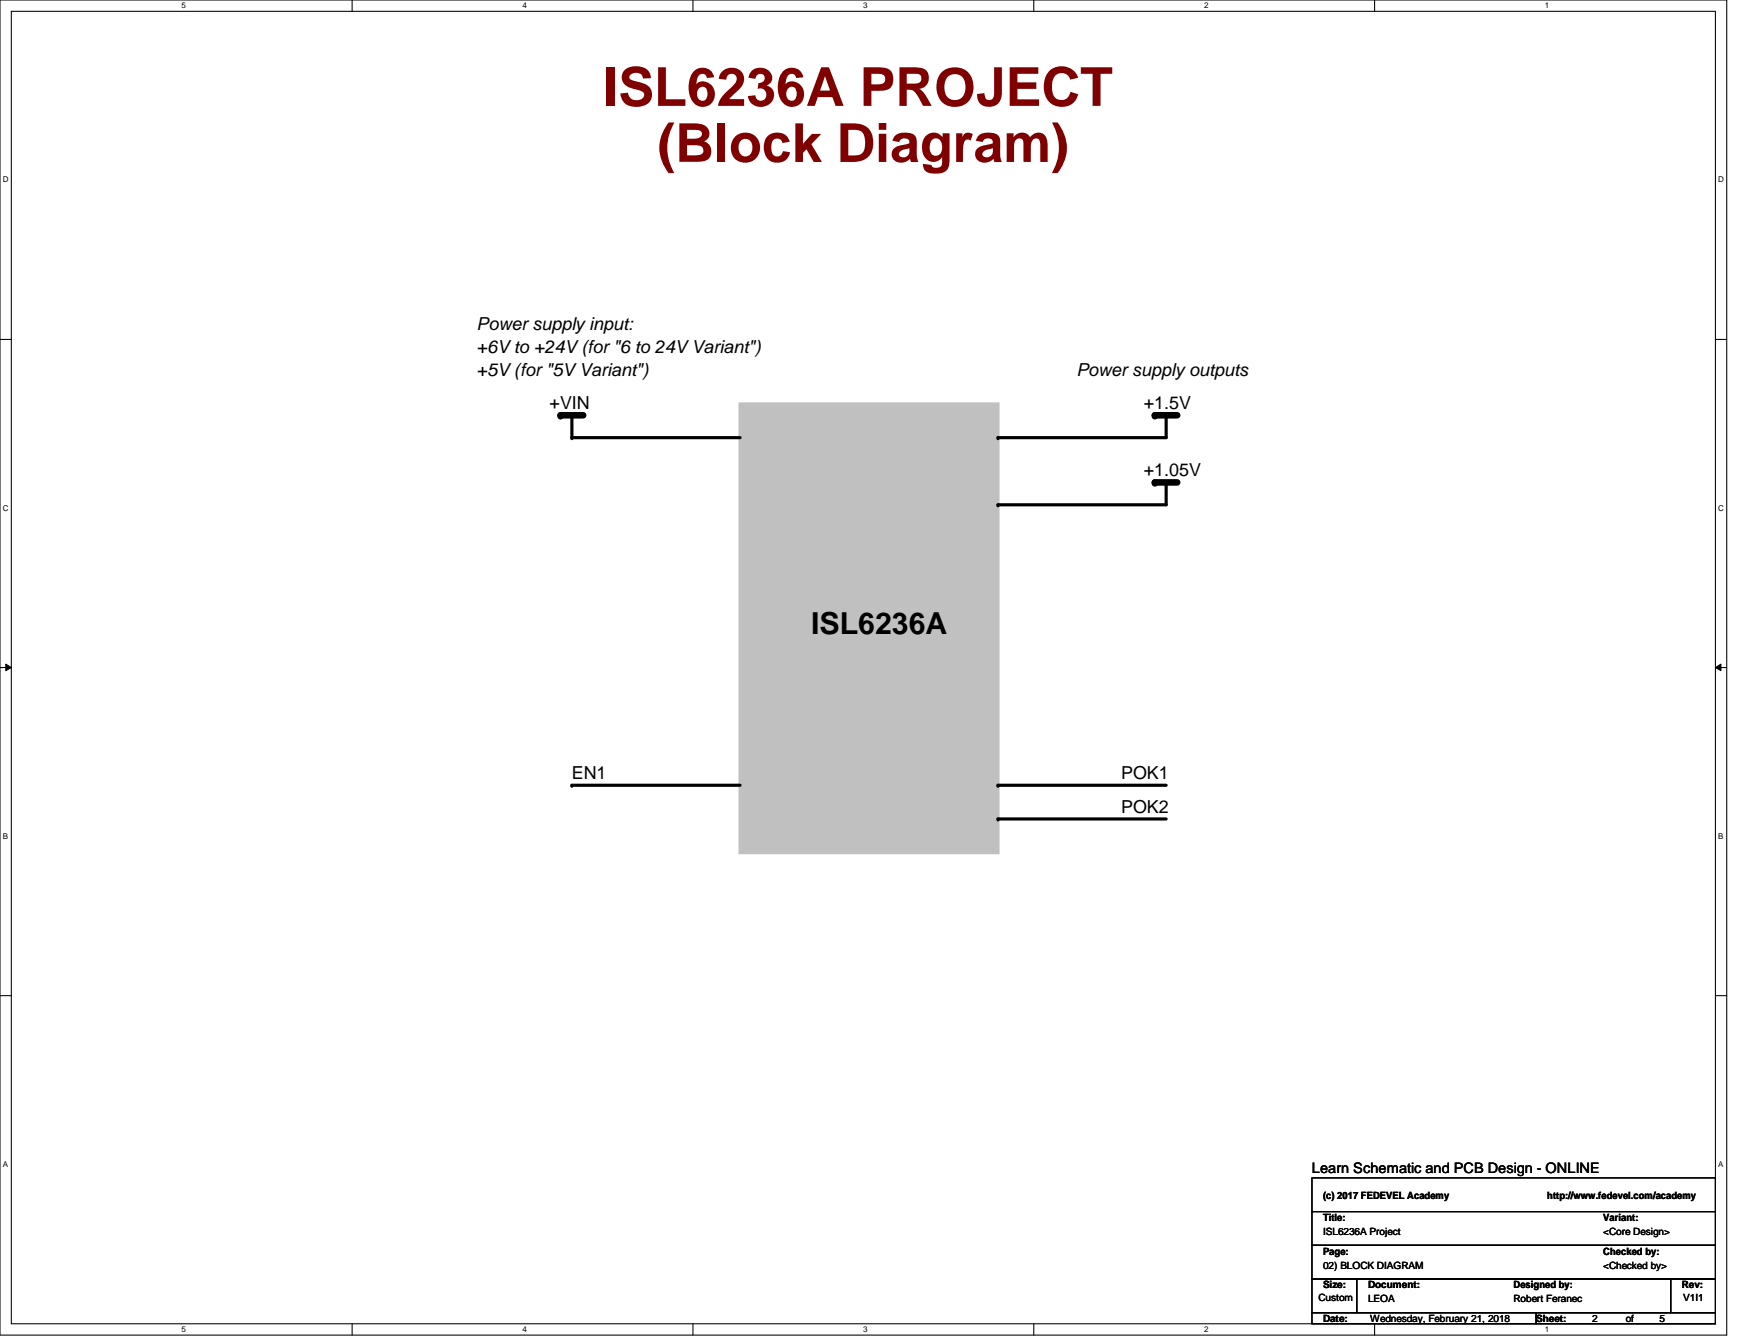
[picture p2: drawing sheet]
<svg xmlns="http://www.w3.org/2000/svg" width="279mm" height="216mm" viewBox="0 0 279 216" stroke-linecap="round" stroke-linejoin="round" font-family="sans-serif">
<path d="M0 0h277.7v214.6h-277.7zM1.8 1.8h274.1v211h-274.1z" fill="none" stroke="#000" stroke-width=".17"/>
<g fill="#fff">
<path d="M29.2 .2h.7v1.4h-.7z"/>
<path d="M29.2 213h.7v1.4h-.7z"/>
</g>
<path d="M56.6 0v1.8M56.6 212.8v1.8" fill="none" stroke="#000" stroke-width=".17"/>
<g fill="#fff">
<path d="M84 .2h.7v1.4h-.7z"/>
<path d="M84 213h.7v1.4h-.7z"/>
</g>
<path d="M111.5 0v1.8M111.5 212.8v1.8" fill="none" stroke="#000" stroke-width=".17"/>
<g fill="#fff">
<path d="M138.9 .2h.6v1.4h-.6z"/>
<path d="M138.9 213h.6v1.4h-.6z"/>
</g>
<path d="M166.3 0v1.8M166.3 212.8v1.8" fill="none" stroke="#000" stroke-width=".17"/>
<g fill="#fff">
<path d="M193.7 .2h.7v1.4h-.7z"/>
<path d="M193.7 213h.7v1.4h-.7z"/>
</g>
<path d="M221.1 0v1.8M221.1 212.8v1.8" fill="none" stroke="#000" stroke-width=".17"/>
<g fill="#fff">
<path d="M248.5 .2h.7v1.4h-.7z"/>
<path d="M248.5 213h.7v1.4h-.7z"/>
<path d="M.5 28.2h.9v1.4h-.9z"/>
<path d="M276.4 28.2h.9v1.4h-.9z"/>
<path d="M.5 80.9h.9v1.4h-.9z"/>
<path d="M276.4 80.9h.9v1.4h-.9z"/>
</g>
<path d="M0 54.6h1.8M275.9 54.6h1.8" fill="none" stroke="#000" stroke-width=".17"/>
<g fill="#fff">
<path d="M.5 133.7h.8v1.4h-.8z"/>
<path d="M276.4 133.7h.8v1.4h-.8z"/>
</g>
<path d="M0 107.3h1.8M275.9 107.3h1.8" fill="none" stroke="#000" stroke-width=".17"/>
<path d="M.9 106.8l.9 .5-.9 .5zM275.9 107.3l.9-.5v1z" fill="#000"/>
<path d="M.9 106.8l.9 .5-.9 .5zM275.9 107.3l.9-.5v1z" fill="none" stroke="#000" stroke-width=".16"/>
<g fill="#fff">
<path d="M.5 186.4h.8v1.4h-.8z"/>
<path d="M276.4 186.4h.8v1.4h-.8z"/>
</g>
<path d="M0 160.1h1.8M275.9 160.1h1.8" fill="none" stroke="#000" stroke-width=".17"/>
<path d="M119 64.9h41.5v72.2h-41.5z" fill-rule="evenodd" fill="#c0c0c0"/>
<path d="M119 64.9h41.5v72.2h-41.5z" fill="none" stroke="#c0c0c0" stroke-width=".51"/>
<path d="M92 66.8v3.6h27M187.6 66.8v3.6h-27.1M187.6 77.6v3.6h-27.1M92 126.2h27M160.5 126.2h27.1M160.5 131.7h27.1" fill="none" stroke="#000" stroke-width=".51"/>
<g fill="#000">
<circle cx="90.2" cy="66.8" r=".53"/>
<circle cx="92" cy="70.4" r=".25"/>
<circle cx="92" cy="66.8" r=".25"/>
<circle cx="160.5" cy="70.4" r=".25"/>
<circle cx="185.8" cy="66.8" r=".53"/>
<circle cx="185.8" cy="77.6" r=".53"/>
<circle cx="187.6" cy="66.8" r=".25"/>
<circle cx="187.6" cy="77.6" r=".25"/>
<circle cx="160.5" cy="81.2" r=".25"/>
<circle cx="92" cy="126.2" r=".25"/>
<circle cx="160.5" cy="131.7" r=".25"/>
<circle cx="160.5" cy="126.2" r=".25"/>
</g>
<path d="M90.2 66.8h3.6M185.8 66.8h3.6M185.8 77.6h3.6" fill="none" stroke="#000" stroke-width="1.1"/>
<path d="M211 194.8h64.9v5.4h-64.9zM211 189.4h64.9v5.4h-64.9zM211 200.2h64.9v5.4h-64.9zM211 205.6h7.2v5.4h-7.2zM211 211h36.1v1.8h-36.1zM218.2 205.6h50.5v5.4h-50.5zM247.1 211h28.8v1.8h-28.8zM268.7 205.6h7.2v5.4h-7.2z" fill="none" stroke="#000" stroke-width=".17"/>
<g font-size="8.6" fill="#800000">
<text x="97" y="17">ISL6236A PROJECT</text>
<text x="105.7" y="26">(Block Diagram)</text>
</g>
<text font-size="4.9" x="130.5" y="101.9">ISL6236A</text>
<g font-size="2.9">
<text x="76.7" y="53.1">Power supply input:</text>
<text x="76.7" y="56.7">+6V to +24V (for &quot;6 to 24V Variant&quot;)</text>
<text x="76.7" y="60.4">+5V (for &quot;5V Variant&quot;)</text>
<text x="88.4" y="65.7">+VIN</text>
<text x="173.1" y="60.4">Power supply outputs</text>
<text x="184" y="65.7">+1.5V</text>
<text x="184" y="76.5">+1.05V</text>
<text x="92" y="125.2">EN1</text>
<text x="180.3" y="125.2">POK1</text>
<text x="180.3" y="130.6">POK2</text>
</g>
<text font-size="2.3" x="211" y="188.6">Learn Schematic and PCB Design - ONLINE</text>
<g font-size="1.6">
<text x="212.8" y="196.3">Title:</text>
<text x="212.8" y="192.7">(c) 2017 FEDEVEL Academy</text>
<text x="248.9" y="192.7">http://www.fedevel.com/academy</text>
<text x="257.9" y="196.3">Variant:</text>
<text x="212.8" y="201.7">Page:</text>
<text x="212.8" y="198.6">ISL6236A Project</text>
<text x="212.8" y="204">02) BLOCK DIAGRAM</text>
<text x="257.9" y="201.7">Checked by:</text>
<text x="257.9" y="204">&lt;Checked by&gt;</text>
<text x="257.9" y="198.6">&lt;Core Design&gt;</text>
<text x="212.1" y="209.2">Custom</text>
<text x="212.8" y="207.1">Size:</text>
<text x="220" y="207.1">Document:</text>
<text x="220" y="209.4">LEOA</text>
<text x="243.5" y="207.1">Designed by:</text>
<text x="243.5" y="209.4">Robert Feranec</text>
<text x="270.5" y="207.1">Rev:</text>
<text x="270.8" y="209.2">V1I1</text>
<text x="212.8" y="212.6">Date:</text>
<text x="220.4" y="212.5">Wednesday, February 21, 2018</text>
<text x="247.1" y="212.6">Sheet:</text>
<text x="256.1" y="212.5">2</text>
<text x="261.5" y="212.5">of</text>
<text x="266.9" y="212.5">5</text>
</g>
<g font-size="1.3">
<text x="29.2" y="1.4">5</text>
<text x="84" y="1.4">4</text>
<text x="138.9" y="1.4">3</text>
<text x="193.7" y="1.4">2</text>
<text x="248.5" y="1.4">1</text>
<text x=".5" y="29.3">D</text>
<text x="276.4" y="29.3">D</text>
<text x=".5" y="82.1">C</text>
<text x="276.4" y="82.1">C</text>
<text x=".5" y="134.8">B</text>
<text x="276.4" y="134.8">B</text>
<text x=".5" y="187.6">A</text>
<text x="276.4" y="187.6">A</text>
<text x="29.2" y="214.2">5</text>
<text x="84" y="214.2">4</text>
<text x="138.9" y="214.2">3</text>
<text x="193.7" y="214.2">2</text>
<text x="248.5" y="214.2">1</text>
</g>
</svg>
